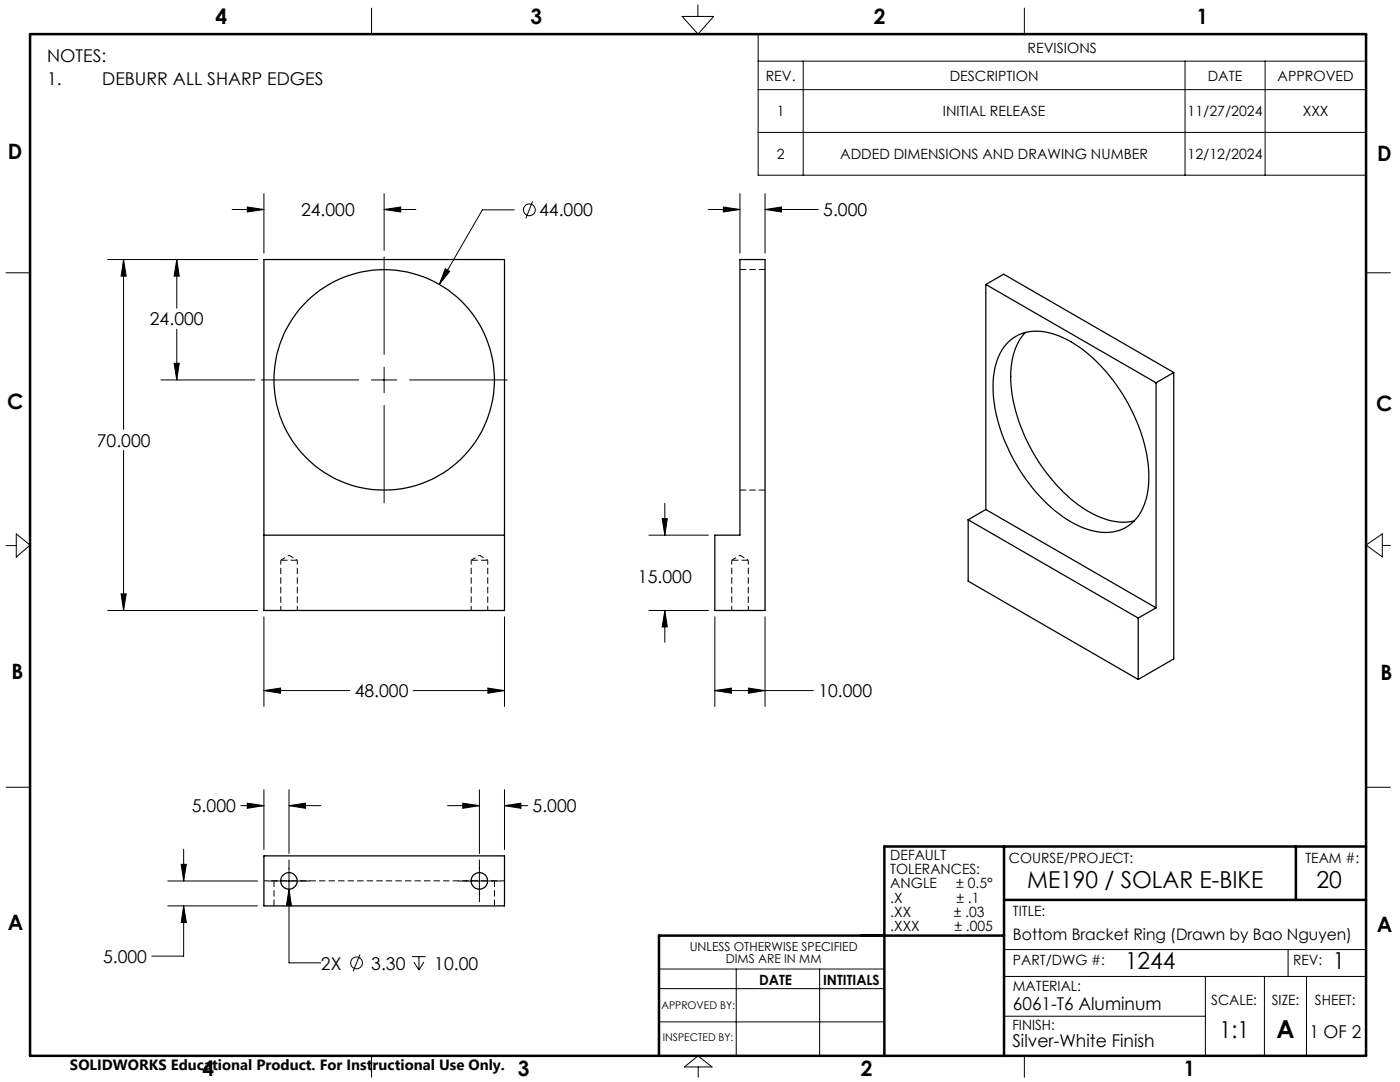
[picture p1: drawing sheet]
<svg xmlns="http://www.w3.org/2000/svg" width="279mm" height="216mm" viewBox="0 0 279 216" stroke-linecap="round" stroke-linejoin="round" font-family="sans-serif">
<path d="M59.3 111.8h-3.3M97.3 111.8h-3.3M149.3 111.8h-3.3" fill="none" stroke="#000" stroke-width=".2" stroke-dasharray="1.3 .6" stroke-dashoffset="-.1" stroke-linecap="butt"/>
<path d="M56 111.8v10M94 111.8v10M146 111.8v10M59.3 121.8v-10M97.3 121.8v-10M149.3 121.8v-10M100.7 175.8h-48" fill="none" stroke="#000" stroke-width=".2" stroke-dasharray="1.3 .6" stroke-dashoffset=".4" stroke-linecap="butt"/>
<path d="M57.7 110.8l-1.7 1M59.3 111.8l-1.6-1M95.7 110.8l-1.7 1M97.3 111.8l-1.6-1M147.7 110.8l-1.7 1M149.3 111.8l-1.6-1" fill="none" stroke="#000" stroke-width=".2" stroke-dasharray="1.3 .6" stroke-dashoffset="1" stroke-linecap="butt"/>
<g fill="none" stroke="#000" stroke-width=".25">
<path d="M52.7 51.8h48v70h-48zM147.7 51.8h5v70h-10v-15h5zM196.7 56.8l34 19.6M196.7 56.8v44.9M196.7 56.8l3.6-2.1 33.9 19.6M201.3 68.2a8.7 8.7 0 0 1 9.2-1.5 26.7 26.7 0 0 1 12.9 10.9 31.9 31.9 0 0 1 5.8 18.9 10.7 10.7 0 0 1-4.1 8.5 9.8 9.8 0 0 1-9.8 0 31 31 0 0 1-13.5-14.2 27 27 0 0 1-3.2-17.5 10.1 10.1 0 0 1 2.7-5.1zM204.6 66.3a13 13 0 0 0-2.9 9.8 35 35 0 0 0 14.4 25.3 13.6 13.6 0 0 0 9.9 2.6h.3M230.7 76.4v44.9M234.2 74.3l-3.5 2.1M234.2 74.3v57.2l-7 4.1M52.7 106.8h48M193.2 103.7v12.3l34 19.6"/>
<path d="M193.2 103.7l34 19.6M196.7 101.7l34 19.6M196.7 101.7l-3.5 2M227.2 123.3v12.3M230.7 121.3l-3.5 2M52.7 170.8h48v10h-48z"/>
<circle cx="76.7" cy="75.8" r="22"/>
<circle cx="57.7" cy="175.8" r="1.65"/>
<circle cx="95.7" cy="175.8" r="1.65"/>
</g>
<path d="M152.7 53.8h-5M147.7 97.8h5M54.7 175.8v5M98.7 180.8v-5" fill="none" stroke="#000" stroke-width=".2" stroke-dasharray="1.3 .6" stroke-linecap="butt"/>
<g fill="none" stroke="#000" stroke-width=".2">
<path d="M74.2 1.6v5.2M136.1 3.3h6.3l-3.1 3.5zM139.3 1v2.3M151.3 6.8h121.3v28.2h-121.3zM151.3 12.2h121.3M151.3 17.9h121.3M160.3 12.2v22.8M204.4 1.6v5.2M236.5 12.2v22.8M252.5 12.2v22.8M52.7 38.6v11.9M76.7 38.6v11.4"/>
<path d="M147.7 38.6v11.9M151.3 26.4h121.3M152.7 38.6v11.9M1.2 54.4h4.8M21.5 51.8h29.9M24.7 51.8v33.9M24.7 51.8l.5 3.3h-1zM35.3 51.8v9.7M35.3 51.8l.5 3.3h-1.1zM46.3 41.8h6.4M49.4 41.3l3.3 .5-3.3 .5zM76.7 41.8l3.3-.5v1z"/>
<path d="M76.7 51.3v19.4M76.7 41.8h6.3M88.9 53.6l.8 .6-2 2.6zM102.6 41.9h-6.3l-8.6 14.9M106.3 40.2l-1.3 3.4M141.3 41.8h6.4M144.4 41.3l3.3 .5-3.3 .5zM152.7 41.8l3.3-.5v1zM152.7 41.8h10.6M272.6 54.4h4.9M32.1 75.8h18.8M34.7 72.5h1.1l-.5 3.3z"/>
<path d="M35.3 65.7v10.1M52.1 75.8h19.5M74.1 75.8h5.1M76.7 73.3v5.1M81.7 75.8h19.5M24.7 89.9v31.9M76.7 80.9v19.4M1.2 108.9h2M3.2 106.5l2.8 2.3-2.8 2.4zM24.2 118.5h1l-.5 3.3zM129.5 106.8h11.9M132.2 103.5h1l-.5 3.3z"/>
<path d="M132.7 100.4v6.4M272.6 108.8l3.3-2.3v4.6zM275.9 108.8h1.6M21.5 121.8h29.9M52.7 123.1v17.9M52.7 137.8h17.1M52.7 137.8l3.3-.5v1zM82.5 137.8h18.2M97.4 137.3l3.3 .5-3.3 .5zM100.7 123.1v17.9M129.5 121.8h11.9M132.7 121.8v6.4"/>
<path d="M132.7 121.8l.5 3.3h-1zM142.7 137.8l3.3-.5v1zM142.7 137.8h19.6M142.7 123.1v17.9M149.4 137.3l3.3 .5-3.3 .5zM152.7 123.1v17.9M1.2 157.1h4.8M52.7 157.6v11.9M57.7 157.6v12.7M95.7 157.6v12.7M100.7 157.6v11.9M272.6 157.1h4.9"/>
<path d="M33.5 175.8h17.9M36.2 172.5h1l-.5 3.3zM36.7 169.4v6.4M48 160.8h4.7M49.4 160.3l3.3 .5-3.3 .5zM53.5 175.8h8.3M57.7 171.6v20.5h6.3M57.7 160.8h6.3M57.7 177.4l.5 3.3h-1.1zM57.7 160.8l3.3-.5v1zM89.3 160.8h6.4M91.5 175.8h8.4"/>
<path d="M92.4 160.3l3.3 .5-3.3 .5zM95.7 171.6v8.4M100.7 160.8h4.6M100.7 160.8l3.3-.5v1zM33.5 180.8h17.9M36.7 180.8v10h-6.4M36.7 180.8l.5 3.3h-1zM71.8 190.5l-1.3 3.3M82.2 190.9h2.7M82.6 191.9l1 1.7M83.6 190.9v2.7M84.6 191.9l-1 1.7"/>
<path d="M131.5 193.4h45M131.5 197.3h45M146.9 193.4v17.3M163.6 193.4v17.3M200.4 194.8h72.2M200.4 189.5h72.2M240.6 194.8v15.9M252.3 194.8v15.9M257.1 189.5v5.3M260.7 194.8v15.9M74.2 210.7v4.2M131.5 203.9h45"/>
<path d="M136.6 212.9l2.7-2.2 2.8 2.2zM139.3 212.9v2M200.4 202.8h40.2M204.4 210.7v4.2"/>
<circle cx="105.6" cy="41.9" r="1.18"/>
<circle cx="71.2" cy="192.1" r="1.17"/>
</g>
<path d="M6 6.8h266.6v203.9h-266.6zM200.4 179.6h72.2M200.4 168.9v41.8M258.6 168.9v10.7M272.6 168.9h-96.1v41.8M200.4 186.7h-68.9v24" fill="none" stroke="#000" stroke-width=".5"/>
<path d="M24.7 51.8l.5 3.3h-1zM24.2 118.5h1l-.5 3.3zM97.4 137.3l3.3 .5-3.3 .5zM52.7 137.8l3.3-.5v1zM88.9 53.6l-1.2 3.2 2-2.6zM76.7 41.8l3.3-.5v1zM49.4 41.3l3.3 .5-3.3 .5zM34.7 72.5h1.1l-.5 3.3zM35.3 51.8l.5 3.3h-1.1zM132.2 103.5h1l-.5 3.3zM132.7 121.8l.5 3.3h-1zM149.4 137.3l3.3 .5-3.3 .5zM142.7 137.8l3.3-.5v1zM152.7 41.8l3.3-.5v1zM144.4 41.3l3.3 .5-3.3 .5zM57.7 177.4l-.6 3.3h1.1zM36.2 172.5h1l-.5 3.3zM36.7 180.8l.5 3.3h-1zM57.7 160.8l3.3-.5v1zM49.4 160.3l3.3 .5-3.3 .5zM92.4 160.3l3.3 .5-3.3 .5zM100.7 160.8l3.3-.5v1z" fill="#000"/>
<text font-size="4.9" x="254.7" y="207.1">A</text>
<g font-size="4.7">
<text x="205" y="177.2">ME190 / SOLAR E-BIKE</text>
<text x="262.7" y="177.2">20</text>
<text x="224.5" y="193.4">1244</text>
<text x="266" y="193.4">1</text>
<text x="243.4" y="207.1">1:1</text>
</g>
<g font-size="4.2">
<text x="43" y="4.7">4</text>
<text x="105.9" y="4.7">3</text>
<text x="174.4" y="4.7">2</text>
<text x="238.8" y="4.7">1</text>
<text x="1.6" y="31.7">D</text>
<text x="274.8" y="32">D</text>
<text x="1.4" y="81.6">C</text>
<text x="274.6" y="82">C</text>
<text x="2.3" y="135.4">B</text>
<text x="275.5" y="135.8">B</text>
<text x="1.5" y="185.6">A</text>
<text x="274.8" y="186">A</text>
<text x="40.4" y="214.8">4</text>
<text x="103.3" y="214.8">3</text>
<text x="171.8" y="214.8">2</text>
<text x="236.3" y="214.8">1</text>
</g>
<g font-size="3.5">
<text x="9.4" y="12.4">NOTES:</text>
<text x="9.4" y="16.9">1.</text>
<text x="20.4" y="16.9">DEBURR ALL SHARP EDGES</text>
<text x="60.1" y="43.1">24.000</text>
<text x="107.6" y="43.2">44.000</text>
<text x="164.3" y="43.1">5.000</text>
<text x="29.9" y="64.9">24.000</text>
<text x="19.3" y="89.1">70.000</text>
<text x="127.3" y="116.4">15.000</text>
<text x="70.8" y="139.1">48.000</text>
<text x="163.3" y="139.1">10.000</text>
<text x="38.3" y="162.1">5.000</text>
<text x="106.3" y="162.1">5.000</text>
<text x="20.6" y="192.1">5.000</text>
<text x="64" y="193.5">2X</text>
<text x="74.1" y="193.5">3.30</text>
<text x="86.7" y="193.5">10.00</text>
<text x="202.2" y="201.6">6061-T6 Aluminum</text>
<text x="202" y="209">Silver-White Finish</text>
<text x="261.3" y="207.1">1 OF 2</text>
</g>
<text font-size="3.2" x="202.2" y="187.5">Bottom Bracket Ring (Drawn by Bao Nguyen)</text>
<text font-size="3" x="14" y="213.5">SOLIDWORKS Educational Product. For Instructional Use Only.</text>
<g font-size="2.8">
<text x="205.1" y="10.5">REVISIONS</text>
<text x="152.8" y="16.1">REV.</text>
<text x="189.5" y="16.1">DESCRIPTION</text>
<text x="241" y="16.1">DATE</text>
<text x="255" y="16.1">APPROVED</text>
<text x="155" y="23.2">1</text>
<text x="188.2" y="23.2">INITIAL RELEASE</text>
<text x="237" y="23.2">11/27/2024</text>
<text x="260" y="23.2">XXX</text>
<text x="155" y="31.7">2</text>
<text x="167.7" y="31.7">ADDED DIMENSIONS AND DRAWING NUMBER</text>
<text x="237" y="31.7">12/12/2024</text>
<text x="177.7" y="171.6">DEFAULT</text>
<text x="201.4" y="172.1">COURSE/PROJECT:</text>
<text x="260.5" y="172.1">TEAM #:</text>
<text x="177.7" y="174.4">TOLERANCES:</text>
<text x="177.7" y="177.3">ANGLE</text>
<text x="190.8" y="177.3">± 0.5°</text>
<text x="177.7" y="180.1">.X</text>
<text x="177.7" y="182.9">.XX</text>
<text x="177.7" y="185.7">.XXX</text>
<text x="190.3" y="182.9">± .03</text>
<text x="190.5" y="185.7">± .005</text>
<text x="190.9" y="180.1">± .1</text>
<text x="202.2" y="182.7">TITLE:</text>
<text x="151.5" y="196.5">DATE</text>
<text x="164.3" y="196.5">INTITIALS</text>
<text x="202.2" y="197.8">MATERIAL:</text>
<text x="202.2" y="192.6">PART/DWG #:</text>
<text x="258.1" y="192.6">REV:</text>
<text x="241.7" y="200.6">SCALE:</text>
<text x="253.8" y="200.6">SIZE:</text>
<text x="262.4" y="200.6">SHEET:</text>
<text x="202" y="205.5">FINISH:</text>
</g>
<g font-size="2.5">
<text x="137.6" y="189.8">UNLESS OTHERWISE SPECIFIED</text>
<text x="144.8" y="192.3">DIMS ARE IN MM</text>
</g>
<g font-size="2.1">
<text x="132" y="201.4">APPROVED BY:</text>
<text x="132.3" y="207.6">INSPECTED BY:</text>
</g>
</svg>
